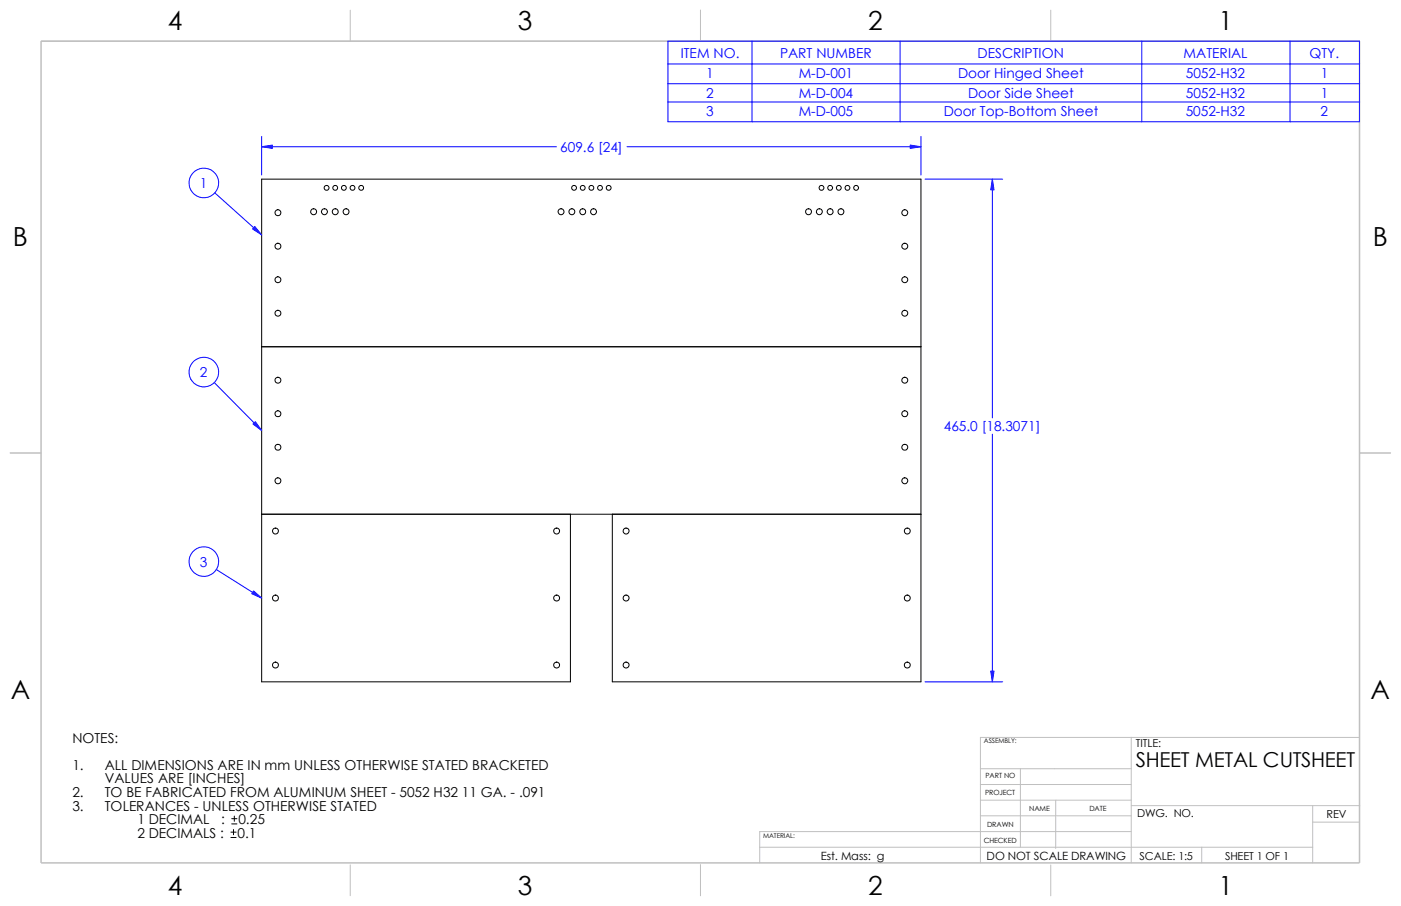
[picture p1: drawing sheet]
<svg xmlns="http://www.w3.org/2000/svg" width="432mm" height="279mm" viewBox="0 0 432 279" stroke-linecap="round" stroke-linejoin="round" font-family="sans-serif">
<g fill="none" stroke="#c0c0c0" stroke-width=".31">
<path d="M12.7 12.7h406.3M107.9 3.1v9.6M215.9 3.1v9.6M323.8 3.1v9.6M3.1 139.7h9.6M419.1 139.7h9.5M302.2 237.1h46.5M314.5 237.1v24.2M348.7 227.4v38.7M419 227.4h-116.8v38.7M302.2 246.8h46.5M302.2 251.6h46.5"/>
<path d="M302.2 241.9h46.5M325.4 246.8v14.9M348.7 248.5h70.4M348.7 256.5h-114.6v9.6M404.6 248.5v17.6M404.6 253.5h14.4M107.9 266.7v9.5M215.9 266.7v9.5M234.1 261.3h170.5M323.8 266.7v9.6M370.4 261.3v4.8"/>
</g>
<path d="M12.7 12.7h406.3v253.4h-406.3z" fill="none" stroke="#c0c0c0" stroke-width=".47"/>
<g fill="none" stroke="#000" stroke-width=".31">
<path d="M80.6 106.9h203.2M80.6 158.6h203.2M175.8 158.6v51.7h-95.2v-155.1h203.2v155.1h-95.1v-51.7M71.2 258.3h1.6M71.2 256.6h1.6M71.4 254.1h1.6M71.4 252.5h1.6M72 255.8v1.6M72.2 251.7v1.6"/>
<circle cx="100.6" cy="57.9" r=".75"/>
<circle cx="103.3" cy="57.9" r=".75"/>
<circle cx="106" cy="57.9" r=".75"/>
<circle cx="108.6" cy="57.9" r=".75"/>
<circle cx="111.3" cy="57.9" r=".75"/>
<circle cx="176.9" cy="57.9" r=".75"/>
<circle cx="179.6" cy="57.9" r=".75"/>
<circle cx="182.3" cy="57.9" r=".75"/>
<circle cx="184.9" cy="57.9" r=".75"/>
<circle cx="187.6" cy="57.9" r=".75"/>
<circle cx="253.2" cy="57.9" r=".74"/>
<circle cx="255.9" cy="57.9" r=".74"/>
<circle cx="258.5" cy="57.9" r=".74"/>
<circle cx="261.2" cy="57.9" r=".74"/>
<circle cx="263.9" cy="57.9" r=".74"/>
<circle cx="85.7" cy="75.9" r=".92"/>
<circle cx="85.7" cy="65.6" r=".92"/>
<circle cx="96.7" cy="65.3" r=".92"/>
<circle cx="100" cy="65.3" r=".91"/>
<circle cx="103.3" cy="65.3" r=".91"/>
<circle cx="106.7" cy="65.3" r=".91"/>
<circle cx="172.9" cy="65.3" r=".91"/>
<circle cx="176.3" cy="65.3" r=".91"/>
<circle cx="179.6" cy="65.3" r=".91"/>
<circle cx="182.9" cy="65.3" r=".91"/>
<circle cx="249.2" cy="65.3" r=".91"/>
<circle cx="252.5" cy="65.3" r=".91"/>
<circle cx="255.8" cy="65.3" r=".91"/>
<circle cx="259.2" cy="65.3" r=".91"/>
<circle cx="278.8" cy="75.9" r=".92"/>
<circle cx="278.8" cy="65.6" r=".92"/>
<circle cx="85.7" cy="96.6" r=".92"/>
<circle cx="85.7" cy="86.3" r=".92"/>
<circle cx="278.8" cy="96.6" r=".92"/>
<circle cx="278.8" cy="86.3" r=".92"/>
<circle cx="85.7" cy="117.3" r=".92"/>
<circle cx="278.8" cy="117.3" r=".92"/>
<circle cx="85.7" cy="137.9" r=".91"/>
<circle cx="85.7" cy="127.6" r=".92"/>
<circle cx="278.8" cy="137.9" r=".91"/>
<circle cx="278.8" cy="127.6" r=".92"/>
<circle cx="85.7" cy="148.3" r=".91"/>
<circle cx="278.8" cy="148.3" r=".91"/>
<circle cx="84.9" cy="163.8" r=".91"/>
<circle cx="171.6" cy="163.8" r=".91"/>
<circle cx="192.9" cy="163.8" r=".91"/>
<circle cx="279.6" cy="163.8" r=".91"/>
<circle cx="84.9" cy="184.4" r=".92"/>
<circle cx="171.6" cy="184.4" r=".92"/>
<circle cx="192.9" cy="184.4" r=".92"/>
<circle cx="279.6" cy="184.4" r=".92"/>
<circle cx="84.9" cy="205.1" r=".92"/>
<circle cx="171.6" cy="205.1" r=".92"/>
<circle cx="192.9" cy="205.1" r=".92"/>
<circle cx="279.6" cy="205.1" r=".92"/>
</g>
<g fill="none" stroke="#00f" stroke-width=".31">
<path d="M205.9 12.7h213.1v24.8h-213.1zM205.9 19.7h213.1M231.8 12.7v24.8M277.4 12.7v24.8M351.9 12.7v24.8M397.6 12.7v24.8M205.9 25.8h213.1M205.9 31.5h213.1M66.2 59.5l14.4 12.9M80.6 42.1v11.9M80.6 45.3h90.9M193.3 45.3h90.5"/>
<path d="M283.8 42.1v11.9M285.1 55.2h23.9M305.9 55.2v73.7M66 118l14.6 14.8M305.9 133.9v76.4M66.7 175.6l13.9 8.8M285.1 210.3h23.9"/>
<circle cx="62.8" cy="56.4" r="4.6"/>
<circle cx="62.8" cy="114.7" r="4.6"/>
<circle cx="62.8" cy="173.2" r="4.6"/>
</g>
<g fill="#00f" stroke="#00f" stroke-width=".31">
<path d="M78.1 182.2l2.5 2.2-3-1.3z"/>
<path d="M78.5 69.8l2.1 2.6-2.7-1.8z"/>
<path d="M80.6 45.3l3.3-.6v1.1z"/>
<path d="M280.5 44.7l3.3 .6-3.3 .5z"/>
<path d="M305.4 207h1l-.5 3.3z"/>
<path d="M305.9 55.2l.5 3.3h-1z"/>
<path d="M78 130.8l.7-.8 1.9 2.8z"/>
</g>
<g font-size="8.1">
<text x="51.7" y="9.3">4</text>
<text x="159.6" y="9.3">3</text>
<text x="267.6" y="9.3">2</text>
<text x="375.5" y="9.3">1</text>
<text x="4" y="75.9">B</text>
<text x="423.1" y="75.9">B</text>
<text x="3.3" y="215.6">A</text>
<text x="422.4" y="215.6">A</text>
<text x="51.7" y="276">4</text>
<text x="159.6" y="276">3</text>
<text x="267.6" y="276">2</text>
<text x="375.5" y="276">1</text>
</g>
<text font-size="6.3" x="350.1" y="236.6">SHEET METAL CUTSHEET</text>
<g font-size="4.2" fill="#00f">
<text x="209.8" y="17.8">ITEM NO.</text>
<text x="240.4" y="17.8">PART NUMBER</text>
<text x="301.3" y="17.8">DESCRIPTION</text>
<text x="364.8" y="17.8">MATERIAL</text>
<text x="403.6" y="17.8">QTY.</text>
<text x="217.6" y="24">1</text>
<text x="246.2" y="24">M-D-001</text>
<text x="295.3" y="24">Door Hinged Sheet</text>
<text x="365.5" y="24">5052-H32</text>
<text x="407.1" y="24">1</text>
<text x="217.6" y="30.3">2</text>
<text x="217.6" y="35.7">3</text>
<text x="246.2" y="30.3">M-D-004</text>
<text x="246.2" y="35.7">M-D-005</text>
<text x="290.9" y="35.7">Door Top-Bottom Sheet</text>
<text x="298.4" y="30.3">Door Side Sheet</text>
<text x="365.5" y="35.7">5052-H32</text>
<text x="365.5" y="30.3">5052-H32</text>
<text x="407" y="35.7">2</text>
<text x="407.1" y="30.3">1</text>
<text x="172.7" y="46.9">609.6 [24]</text>
<text x="61.6" y="58">1</text>
<text x="61.6" y="116.3">2</text>
<text x="290.9" y="133.1">465.0 [18.3071]</text>
<text x="61.6" y="174.8">3</text>
</g>
<g font-size="4.2">
<text x="22.3" y="229.1">NOTES:</text>
<text x="22.3" y="237.4">1.</text>
<text x="32.3" y="237.4">ALL DIMENSIONS ARE IN mm UNLESS OTHERWISE STATED BRACKETED</text>
<text x="22.3" y="245.8">2.</text>
<text x="32.3" y="241.6">VALUES ARE [INCHES]</text>
<text x="32.3" y="245.8">TO BE FABRICATED FROM ALUMINUM SHEET - 5052 H32 11 GA. - .091</text>
<text x="22.3" y="250">3.</text>
<text x="32.3" y="250">TOLERANCES - UNLESS OTHERWISE STATED</text>
<text x="42.3" y="254.1">1 DECIMAL</text>
<text x="68.2" y="254.1">:</text>
<text x="73.5" y="254.1">0.25</text>
<text x="42.3" y="258.3">2 DECIMALS :</text>
<text x="73.2" y="258.3">0.1</text>
</g>
<g font-size="3.5">
<text x="253" y="265.3">Est. Mass: g</text>
<text x="304.1" y="265.3">DO NOT SCALE DRAWING</text>
</g>
<g font-size="3.4">
<text x="350.1" y="230.5">TITLE:</text>
<text x="350.4" y="252.1">DWG. NO.</text>
<text x="408.9" y="252.4">REV</text>
<text x="351.2" y="265.2">SCALE: 1:5</text>
<text x="377.6" y="265.2">SHEET 1 OF 1</text>
</g>
<g font-size="2.2">
<text x="303.6" y="245">PROJECT</text>
<text x="303.7" y="240.1">PART NO</text>
<text x="317.2" y="250">NAME</text>
<text x="335.7" y="250">DATE</text>
<text x="304.2" y="255">DRAWN</text>
<text x="303.2" y="260.1">CHECKED</text>
</g>
<g font-size="2">
<text x="303.3" y="229.2">ASSEMBLY:</text>
<text x="235.2" y="258.4">MATERIAL:</text>
</g>
</svg>
